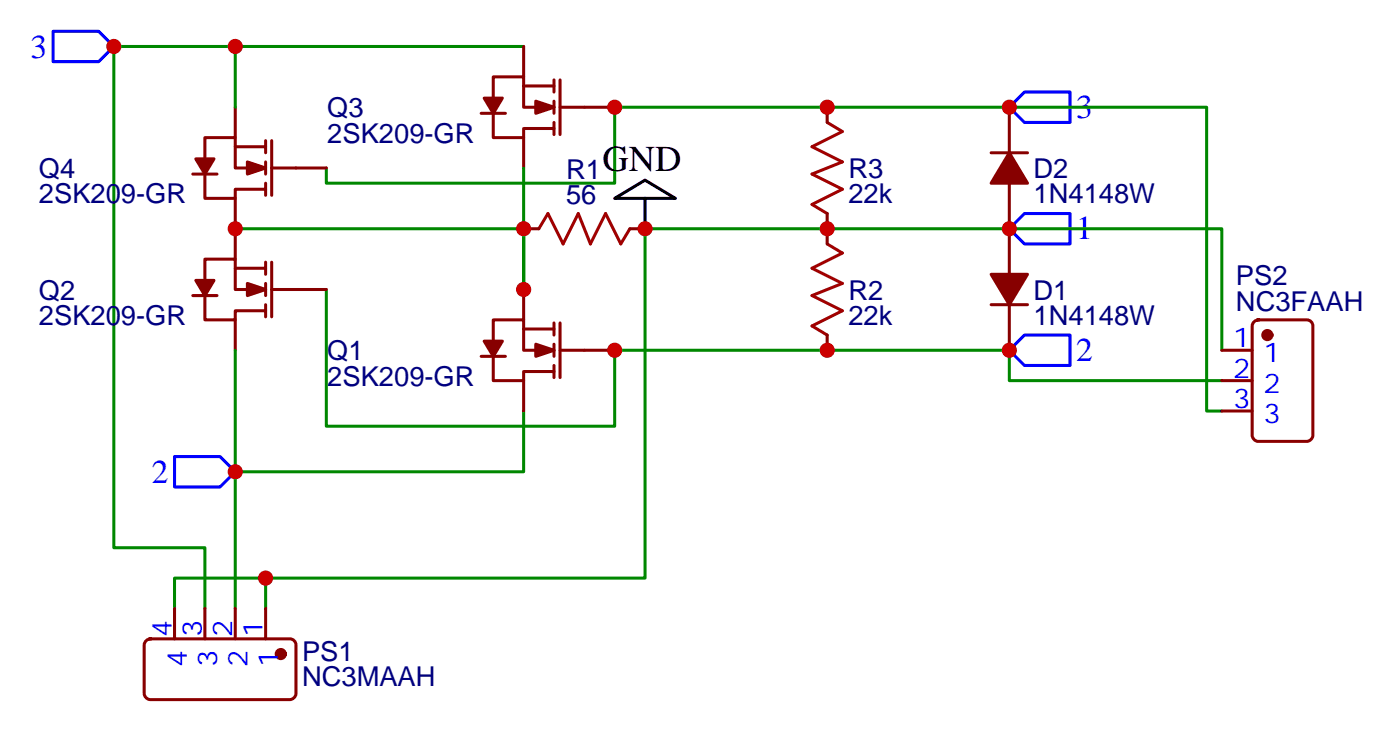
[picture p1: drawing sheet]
<svg xmlns="http://www.w3.org/2000/svg" width="163mm" height="85mm" viewBox="0 0 163 85" stroke-linecap="round" stroke-linejoin="round" font-family="sans-serif">
<path d="M27.3 5.4v7.1M37.9 19.5v1.8h33.5v-8.8h68.8v35.2h1.8M60.9 19.5v14.1v-7h-33.6M60.9 5.4h-47.7v58.2h10.6v7.1M37.9 33.6v15.9h33.5v-8.8h45.9v3.5h24.7M27.3 40.7v30M60.9 47.7v7.1h-33.6M142 40.7v-14.1h-67v40.5h-54.7v3.6M30.9 67.1v3.6" fill="none" stroke="#008700" stroke-width=".35"/>
<path d="M96.1 14.2l1.8 1.1-3.5 1.7 3.5 1.8-3.5 1.4 3.5 1.8-3.5 1.7 1.7 1.1M62.6 26.6l1.1-1.8 1.7 3.5 1.8-3.5 1.4 3.5 1.8-3.5 1.7 3.5 1.1-1.7M96.1 28.3l1.8 1.1-3.5 1.8 3.5 1.7-3.5 1.4 3.5 1.8-3.5 1.8 1.7 1" fill="none" stroke="#a10000" stroke-width=".35"/>
<g fill="none" stroke="#870000" stroke-width=".35">
<path d="M23.8 18.5v-2.5h3.5v3.5h3.6M27.3 12.5v3.5M27.3 17h3.6M30.9 16.3v1.4M30.9 18.8v1.4M31.6 16.3v6.4M31.6 19.5h6.3M55.9 13.2h2.8M57.3 13.2v2.8h3.6v-1.1h3.5M57.3 11.4v-2.5h3.6v3.6h3.5M60.9 5.4v3.5M60.9 16v3.5"/>
<path d="M60.9 10h3.5M64.4 9.3v1.4M64.4 11.7v1.5M64.4 14.2v1.4M65.1 9.3v6.3M65.1 12.5h6.3M96.1 12.5v1.7M115.2 17.7h4.2M117.3 12.5v5.2M22.4 34.3h2.8M22.4 20.2h2.8M23.8 34.3v2.8h3.5v-1h3.6"/>
<path d="M23.8 32.6v-2.5h3.5v3.5h3.6M23.8 20.2v2.8h3.5v-1h3.6M27.3 31.2h3.6M27.3 23v7.1M27.3 37.1v3.6M30.9 21.3v1.4M30.9 30.4v1.5M30.9 32.9v1.4M30.9 35.4v1.4M31.6 30.4v6.4M31.6 33.6h6.3M57.3 39.6v-2.5h3.6v3.6h3.5"/>
<path d="M60.9 26.6h1.7M60.9 38.2h3.5M60.9 33.6v3.5M64.4 37.5v1.4M64.4 40v1.4M65.1 37.5v6.4M73.2 26.6h1.8M96.1 24.8v3.5M96.1 38.9v1.8M115.2 35.4h4.2M117.3 21.3v10.6M117.3 35.4v5.3"/>
<path d="M145.8 37.4l.4-.3h5.7a.71 .71 0 0 1 .7 .8v12.7a.76 .76 0 0 1-.7 .7h-5.7a.76 .76 0 0 1-.7-.7v-12.7zM55.9 41.4h2.8M57.3 41.4v2.8h3.6v-1.1h3.5M60.9 44.2v3.5M64.4 42.4v1.5M65.1 40.7h6.3M142 40.7h3.5M142 44.2h3.5M142 47.7h3.5M17 74.4l.5-.2h16.2a.71 .71 0 0 1 .7 .7v5.6a.76 .76 0 0 1-.7 .7h-16.2a.76 .76 0 0 1-.7-.7v-5.6zM20.3 70.7v3.5M23.8 70.7v3.5"/>
<path d="M27.3 70.7v3.5M30.9 70.7v3.5"/>
</g>
<path d="M71.4 23l3.6-2.1 3.5 2.1zM75 23v3.6" fill="none" stroke="#000" stroke-width=".35"/>
<g fill="#870000" stroke="#870000" stroke-width=".35">
<path d="M115.2 31.9h4.2l-2.1 3.5z"/>
<path d="M117.3 17.7l2.1 3.6h-4.2z"/>
<path d="M62.3 40l2.1 .7-2.1 .7z"/>
<path d="M56.3 39.6h2.1l-1.1 1.8z"/>
<path d="M28.8 32.9l2.1 .7-2.1 .7z"/>
<path d="M22.8 32.6h2.1l-1.1 1.7z"/>
<path d="M62.3 11.7l2.1 .8-2.1 .7z"/>
<path d="M56.3 11.4h2.1l-1.1 1.8z"/>
<path d="M28.8 18.8l2.1 .7-2.1 .7z"/>
<path d="M22.8 18.5h2.1l-1.1 1.7z"/>
<circle cx="147.3" cy="38.9" r=".53"/>
<circle cx="32.6" cy="76" r=".53"/>
</g>
<path d="M6.2 3.6h5.3l1.7 1.8-1.7 1.8h-5.3zM117.3 12.5l1.8-1.8h5.3v3.5h-5.3zM117.3 26.6l1.8-1.8h5.3v3.5h-5.3zM20.3 53h5.3l1.7 1.8-1.7 1.8h-5.3zM117.3 40.7l1.8-1.8h5.3v3.5h-5.3z" fill="none" stroke="#00f" stroke-width=".35"/>
<g fill="#c00">
<circle cx="60.9" cy="26.6" r=".88"/>
<circle cx="96.1" cy="26.6" r=".88"/>
<circle cx="117.3" cy="26.6" r=".88"/>
<circle cx="117.3" cy="40.7" r=".88"/>
<circle cx="117.3" cy="12.5" r=".88"/>
<circle cx="30.9" cy="67.1" r=".88"/>
<circle cx="71.4" cy="12.5" r=".88"/>
<circle cx="96.1" cy="12.5" r=".88"/>
<circle cx="27.3" cy="26.6" r=".88"/>
<circle cx="27.3" cy="54.8" r=".88"/>
<circle cx="13.2" cy="5.4" r=".88"/>
<circle cx="27.3" cy="5.4" r=".88"/>
<circle cx="75" cy="26.6" r=".88"/>
<circle cx="71.4" cy="40.7" r=".88"/>
<circle cx="96.1" cy="40.7" r=".88"/>
<circle cx="60.9" cy="33.6" r=".88"/>
</g>
<text font-size="4.2" x="70" y="19.8">GND</text>
<g font-size="3.9" fill="#00f">
<text x="3.5" y="6.7">3</text>
<text x="125.1" y="13.7">3</text>
<text x="125.1" y="27.8">1</text>
<text x="125.1" y="41.9">2</text>
<text x="17.6" y="56.1">2</text>
</g>
<g font-size="3.2" fill="#000080">
<text x="38" y="16.6">2SK209-GR</text>
<text x="38" y="13.6">Q3</text>
<text x="4.5" y="23.6">2SK209-GR</text>
<text x="4.5" y="20.7">Q4</text>
<text x="65.8" y="23.7">56</text>
<text x="65.8" y="20.8">R1</text>
<text x="98.6" y="23.6">22k</text>
<text x="98.6" y="20.7">R3</text>
<text x="120.1" y="23.6">1N4148W</text>
<text x="120.1" y="20.7">D2</text>
<text x="4.5" y="34.8">Q2</text>
<text x="98.6" y="34.8">R2</text>
<text x="120.1" y="34.8">D1</text>
<text x="143.6" y="33.2">PS2</text>
<text x="4.5" y="37.7">2SK209-GR</text>
<text x="38" y="41.9">Q1</text>
<text x="98.6" y="37.7">22k</text>
<text x="120.1" y="37.7">1N4148W</text>
<text x="143.6" y="36.1">NC3FAAH</text>
<text x="38" y="44.8">2SK209-GR</text>
<text x="35.1" y="76.8">PS1</text>
<text x="35.1" y="79.7">NC3MAAH</text>
</g>
<g font-size="3.2" fill="#00f">
<text x="143.3" y="40.3">1</text>
<text x="143.3" y="43.9">2</text>
<text x="143.3" y="47.4">3</text>
<text x="146.8" y="42.1">1</text>
<text x="146.8" y="45.6">2</text>
<text x="146.8" y="49.1">3</text>
<text x="19.9" y="74" transform="rotate(-90 19.9 74)">4</text>
<text x="21.7" y="77.5" transform="rotate(-90 21.7 77.5)">4</text>
<text x="23.5" y="74" transform="rotate(-90 23.5 74)">3</text>
<text x="25.2" y="77.5" transform="rotate(-90 25.2 77.5)">3</text>
<text x="27" y="74" transform="rotate(-90 27 74)">2</text>
<text x="28.8" y="77.5" transform="rotate(-90 28.8 77.5)">2</text>
<text x="30.5" y="74" transform="rotate(-90 30.5 74)">1</text>
<text x="32.3" y="77.5" transform="rotate(-90 32.3 77.5)">1</text>
</g>
</svg>
